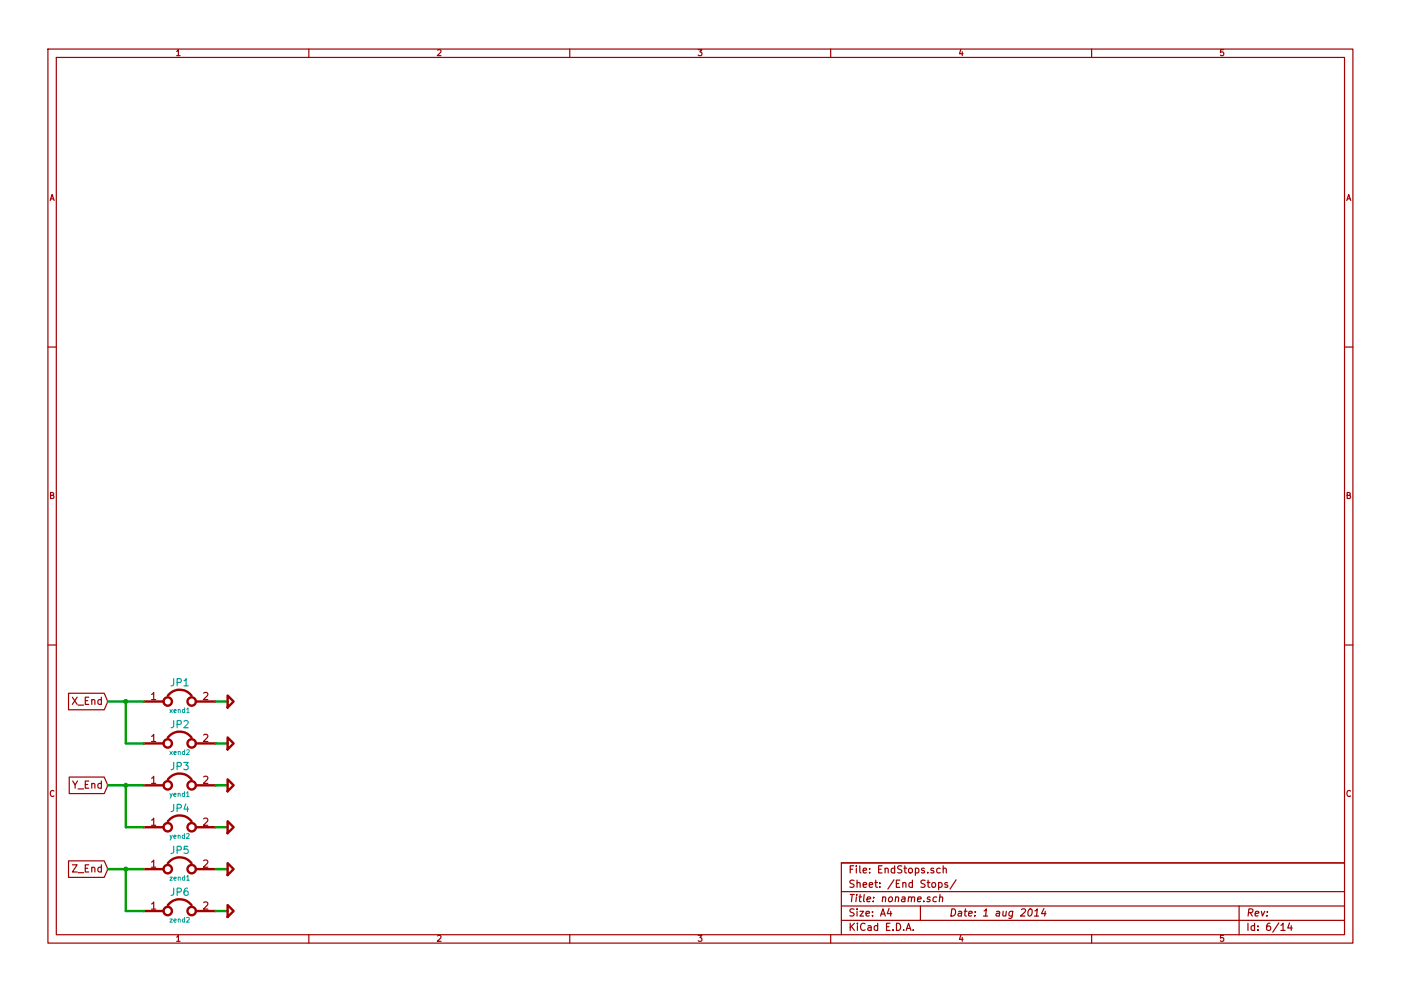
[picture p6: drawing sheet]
EESchema Schematic File Version 2
LIBS:power
LIBS:device
LIBS:transistors
LIBS:conn
LIBS:analog_switches
LIBS:contrib
LIBS:pololu_a4988
LIBS:r-785-1.0
LIBS:arduino_shieldsNCL
LIBS:pololu_socket
LIBS:allegro_6210
LIBS:fds8949
LIBS:zero_ohm
LIBS:pavilion
LIBS:op-amp
LIBS:lm3406
LIBS:MrBeamShield-cache
EELAYER 27 0
EELAYER END
$Descr A4 11693 8268
encoding utf-8
Sheet 6 14
Title "noname.sch"
Date "1 aug 2014"
Rev ""
Comp ""
Comment1 ""
Comment2 ""
Comment3 ""
Comment4 ""
$EndDescr
Text GLabel 900  5850 0    60   Input ~ 0
X_End
$Comp
L JUMPER JP1
U 1 1
P 1500 5850
F 0 "JP1" H 1500 6000 60  0000 C CNN
F 1 "xend1" H 1500 5770 40  0000 C CNN
F 2 "~" H 1500 5850 60  0000 C CNN
F 3 "~" H 1500 5850 60  0000 C CNN
	1    1500 5850
	1    0    0    -1  
$EndComp
$Comp
L JUMPER JP2
U 1 1
P 1500 6200
F 0 "JP2" H 1500 6350 60  0000 C CNN
F 1 "xend2" H 1500 6120 40  0000 C CNN
F 2 "~" H 1500 6200 60  0000 C CNN
F 3 "~" H 1500 6200 60  0000 C CNN
	1    1500 6200
	1    0    0    -1  
$EndComp
$Comp
L JUMPER JP3
U 1 1
P 1500 6550
F 0 "JP3" H 1500 6700 60  0000 C CNN
F 1 "yend1" H 1500 6470 40  0000 C CNN
F 2 "~" H 1500 6550 60  0000 C CNN
F 3 "~" H 1500 6550 60  0000 C CNN
	1    1500 6550
	1    0    0    -1  
$EndComp
$Comp
L JUMPER JP4
U 1 1
P 1500 6900
F 0 "JP4" H 1500 7050 60  0000 C CNN
F 1 "yend2" H 1500 6820 40  0000 C CNN
F 2 "~" H 1500 6900 60  0000 C CNN
F 3 "~" H 1500 6900 60  0000 C CNN
	1    1500 6900
	1    0    0    -1  
$EndComp
$Comp
L JUMPER JP5
U 1 1
P 1500 7250
F 0 "JP5" H 1500 7400 60  0000 C CNN
F 1 "zend1" H 1500 7170 40  0000 C CNN
F 2 "~" H 1500 7250 60  0000 C CNN
F 3 "~" H 1500 7250 60  0000 C CNN
	1    1500 7250
	1    0    0    -1  
$EndComp
$Comp
L JUMPER JP6
U 1 1
P 1500 7600
F 0 "JP6" H 1500 7750 60  0000 C CNN
F 1 "zend2" H 1500 7520 40  0000 C CNN
F 2 "~" H 1500 7600 60  0000 C CNN
F 3 "~" H 1500 7600 60  0000 C CNN
	1    1500 7600
	1    0    0    -1  
$EndComp
Text GLabel 900  6550 0    60   Input ~ 0
Y_End
Text GLabel 900  7250 0    60   Input ~ 0
Z_End
Wire Wire Line
	900  5850 1200 5850
Wire Wire Line
	1200 6200 1050 6200
Wire Wire Line
	1050 6200 1050 5850
Connection ~ 1050 5850
Wire Wire Line
	900  6550 1200 6550
Wire Wire Line
	1200 6900 1050 6900
Wire Wire Line
	1050 6900 1050 6550
Connection ~ 1050 6550
Wire Wire Line
	900  7250 1200 7250
Wire Wire Line
	1200 7600 1050 7600
Wire Wire Line
	1050 7600 1050 7250
Connection ~ 1050 7250
Wire Wire Line
	1800 5850 1900 5850
Wire Wire Line
	1900 6200 1800 6200
Wire Wire Line
	1800 6550 1900 6550
Wire Wire Line
	1900 6900 1800 6900
Wire Wire Line
	1800 7250 1900 7250
Wire Wire Line
	1900 7600 1800 7600
$Comp
L GND #PWR14
U 1 1
P 1900 5850
F 0 "#PWR14" H 1900 5850 30  0001 C CNN
F 1 "GND" H 1900 5780 30  0001 C CNN
F 2 "" H 1900 5850 60  0000 C CNN
F 3 "" H 1900 5850 60  0000 C CNN
	1    1900 5850
	0    -1   -1   0   
$EndComp
$Comp
L GND #PWR15
U 1 1
P 1900 6200
F 0 "#PWR15" H 1900 6200 30  0001 C CNN
F 1 "GND" H 1900 6130 30  0001 C CNN
F 2 "" H 1900 6200 60  0000 C CNN
F 3 "" H 1900 6200 60  0000 C CNN
	1    1900 6200
	0    -1   -1   0   
$EndComp
$Comp
L GND #PWR16
U 1 1
P 1900 6550
F 0 "#PWR16" H 1900 6550 30  0001 C CNN
F 1 "GND" H 1900 6480 30  0001 C CNN
F 2 "" H 1900 6550 60  0000 C CNN
F 3 "" H 1900 6550 60  0000 C CNN
	1    1900 6550
	0    -1   -1   0   
$EndComp
$Comp
L GND #PWR17
U 1 1
P 1900 6900
F 0 "#PWR17" H 1900 6900 30  0001 C CNN
F 1 "GND" H 1900 6830 30  0001 C CNN
F 2 "" H 1900 6900 60  0000 C CNN
F 3 "" H 1900 6900 60  0000 C CNN
	1    1900 6900
	0    -1   -1   0   
$EndComp
$Comp
L GND #PWR18
U 1 1
P 1900 7250
F 0 "#PWR18" H 1900 7250 30  0001 C CNN
F 1 "GND" H 1900 7180 30  0001 C CNN
F 2 "" H 1900 7250 60  0000 C CNN
F 3 "" H 1900 7250 60  0000 C CNN
	1    1900 7250
	0    -1   -1   0   
$EndComp
$Comp
L GND #PWR19
U 1 1
P 1900 7600
F 0 "#PWR19" H 1900 7600 30  0001 C CNN
F 1 "GND" H 1900 7530 30  0001 C CNN
F 2 "" H 1900 7600 60  0000 C CNN
F 3 "" H 1900 7600 60  0000 C CNN
	1    1900 7600
	0    -1   -1   0   
$EndComp
$EndSCHEMATC
